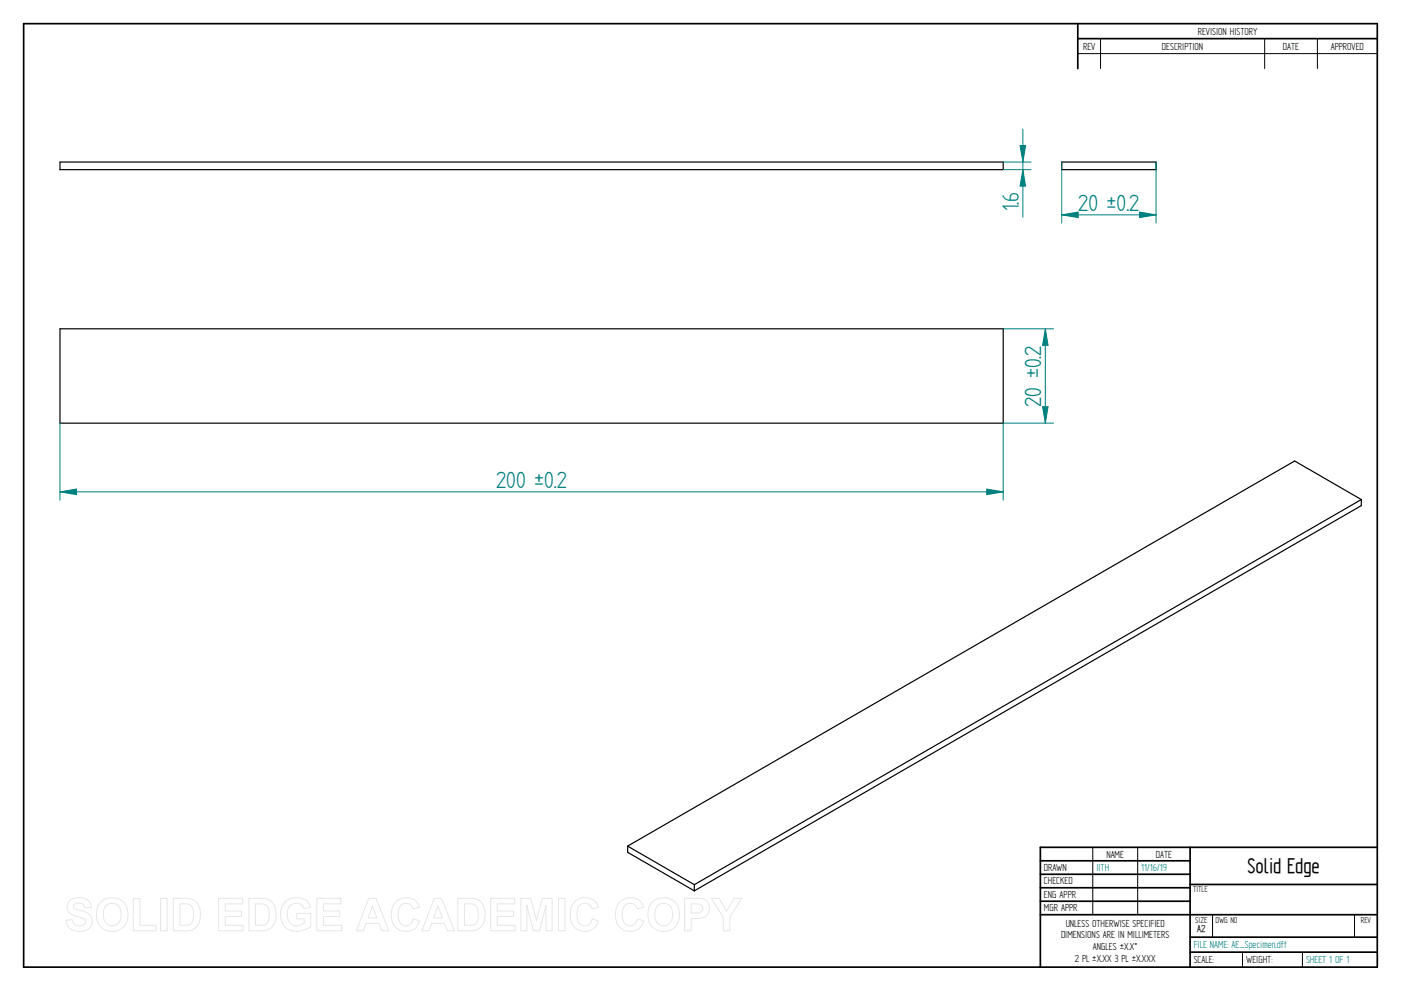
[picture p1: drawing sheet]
<svg xmlns="http://www.w3.org/2000/svg" width="594mm" height="420mm" viewBox="0 0 594 420" stroke-linecap="round" stroke-linejoin="round" font-family="sans-serif">
<g fill="none" stroke="#000" stroke-width=".72">
<path d="M10 10h574v400h-574zM457 10v19.1M457 16.4h127M504.6 359.2v50.8M584 359.2h-142.9v50.8M441.1 365h63.5M441.1 370.7h63.5M441.1 376.4h63.5M504.6 375h79.4M441.1 382.1h63.5M441.1 387.8h142.9M504.6 397.3h79.4"/>
<path d="M504.6 403.7h79.4"/>
</g>
<path d="M466.7 16.4v12.7M536.3 16.4v12.7M558.6 16.4v12.7M457 22.7h127M463.4 359.2v28.6M482.4 359.2v28.6M514.2 387.9v9.4M574.4 387.9v9.4M526.9 403.7v6.3M552.3 403.7v6.3" fill="none" stroke="#000" stroke-width=".42"/>
<path d="M25.4 68.7h400v3.2h-400zM450.2 68.7h40v3.2h-40zM25.4 139.4h400v40h-400zM577.3 211.8l-28.3-16.3-282.9 163.2M577.3 211.8v2.6l-282.9 163.3M577.3 211.8l-282.9 163.3M266.1 358.7v2.7l28.3 16.3M266.1 358.7l28.3 16.4M294.4 375.1v2.6" fill="none" stroke="#000" stroke-width=".51"/>
<path d="M25.4 179.4v32.6M425.4 179.4v32.6M25.4 208.5l7-1.2v2.4z" fill="none" stroke="#008080" stroke-width=".42"/>
<path d="M25.4 208.5l7-1.2v2.4z" fill="#008080"/>
<path d="M418.4 207.3l7 1.2-7 1.2z" fill="none" stroke="#008080" stroke-width=".42"/>
<path d="M418.4 207.3l7 1.2-7 1.2z" fill="#008080"/>
<path d="M425.4 139.4h21.4M443.3 139.4l1.1 7h-2.3zM425.4 179.4h21.4M25.4 208.5h400" fill="none" stroke="#008080" stroke-width=".42"/>
<path d="M443.3 139.4l1.1 7h-2.3z" fill="#008080"/>
<path d="M442.1 172.4h2.3l-1.1 7z" fill="none" stroke="#008080" stroke-width=".42"/>
<path d="M442.1 172.4h2.3l-1.1 7z" fill="#008080"/>
<path d="M425.4 68.7h11.8M425.4 71.9h11.8M432.6 61.7h2.3l-1.2 7zM443.3 139.4v40" fill="none" stroke="#008080" stroke-width=".42"/>
<path d="M432.6 61.7h2.3l-1.2 7z" fill="#008080"/>
<path d="M433.7 71.9l1.2 7h-2.3z" fill="none" stroke="#008080" stroke-width=".42"/>
<path d="M433.7 71.9l1.2 7h-2.3z" fill="#008080"/>
<path d="M433.7 54.7v37.4M450.2 68.7v25.9M490.2 68.7v25.9M450.2 91.1l7-1.2v2.3z" fill="none" stroke="#008080" stroke-width=".42"/>
<path d="M450.2 91.1l7-1.2v2.3z" fill="#008080"/>
<path d="M483.2 89.9l7 1.2-7 1.1z" fill="none" stroke="#008080" stroke-width=".42"/>
<path d="M483.2 89.9l7 1.2-7 1.1z" fill="#008080"/>
<path d="M450.2 91.1h40" fill="none" stroke="#008080" stroke-width=".42"/>
<g fill="none" stroke="#e6e6e6" stroke-width=".42">
<path d="M29.6 381.8a6.5 6.5 0 0 1 8.5 .8l.6 2.2-2.8 .1a2.7 2.7 0 0 0-2.1-2 2.7 2.7 0 0 0-2.7 1.1 1.87 1.87 0 0 0 2.2 1.8l1.4 .4a4.4 4.4 0 0 1 4 6.2 6.4 6.4 0 0 1-9.1 1.3l-1.2-1.8-.5-1.7 2.7-.3a2.94 2.94 0 0 0 2.6 2.6 2.94 2.94 0 0 0 3.1-1.9 2.67 2.67 0 0 0-2.9-1.8 4.9 4.9 0 0 1-5-4.3l.4-1.6zM42.8 382.4a6.9 6.9 0 0 1 8.3-.8 6.9 6.9 0 0 1 3 7.7 6.7 6.7 0 0 1-8 5.5 6.7 6.7 0 0 1-5.1-8.3 6.1 6.1 0 0 1 1.8-4.1zM44.8 384.2a3.9 3.9 0 0 1 4.6-.8 3.9 3.9 0 0 1 2 4.3 3.8 3.8 0 0 1-1.9 4.3 3.8 3.8 0 0 1-4.6-.7 6.6 6.6 0 0 1-.1-7.1zM56.5 381h2.8v11.3h6.9v2.3h-9.7zM68.1 380.9h2.8v13.7h-2.8zM73.5 380.9h5a5.9 5.9 0 0 1 6.5 7 5.9 5.9 0 0 1-6.3 6.7h-5.2zM76.3 383.2h1.8a3.4 3.4 0 0 1 4 3.9v1.2a3.2 3.2 0 0 1-3.8 4h-2zM92.7 380.9h10.2v2.3h-7.4v3h6.9v2.4h-6.9v3.7h7.7v2.3h-10.5zM105.5 380.9h5.1a5.9 5.9 0 0 1 6.4 7 5.9 5.9 0 0 1-6.3 6.7h-5.2zM108.3 383.2h1.9a3.4 3.4 0 0 1 4 3.9v1.2a3.2 3.2 0 0 1-3.8 4h-2.1zM120.9 382.4a7.3 7.3 0 0 1 9.7 .1l1 2.2-2.7 .5a3.7 3.7 0 0 0-4.6-2 3.7 3.7 0 0 0-2.5 4.4 4.2 4.2 0 0 0 2.2 4.5 4.2 4.2 0 0 0 5-.8v-1.7h-3.2v-2.3h6v5.4a8.1 8.1 0 0 1-11.8-.8 8.3 8.3 0 0 1 .9-9.5zM134.4 380.9h10.2v2.3h-7.4v3h6.9v2.4h-6.9v3.7h7.6v2.3h-10.4z"/>
<path d="M156.4 380.9h3l5.5 13.7h-3l-1.2-3.1h-5.5l-1.1 3.1h-3zM157.9 384.1l1.9 5.1h-3.7zM167.7 382.5a6 6 0 0 1 10.2 2.1l-2.8 .7a3.2 3.2 0 0 0-3.9-2.2 3.2 3.2 0 0 0-2.4 3.8 4.6 4.6 0 0 0 2.5 5.5 3.2 3.2 0 0 0 4-2.8l2.6 .8a6.1 6.1 0 0 1-7.2 4.3 6.1 6.1 0 0 1-4.8-6.8 7.7 7.7 0 0 1 1.8-5.4zM184.1 380.9h3.1l5.5 13.7h-3l-1.2-3.1h-5.5l-1.1 3.1h-3zM185.7 384.1l1.9 5.1h-3.8zM194.2 380.9h5a5.9 5.9 0 0 1 6.5 7 5.9 5.9 0 0 1-6.3 6.7h-5.2zM197 383.2h1.8a3.4 3.4 0 0 1 4 3.9v1.2a3.2 3.2 0 0 1-3.8 4h-2zM208.1 380.9h10.2v2.3h-7.4v3h6.9v2.4h-6.9v3.7h7.6v2.3h-10.4zM220.8 380.9h4.2l2.5 9.3 2.4-9.3h4.2v13.7h-2.5l-.1-10.8-2.7 10.8h-2.7l-2.7-10.8v10.8h-2.6zM236.8 380.9h2.8v13.7h-2.8zM243.5 382.5a6 6 0 0 1 10.2 2.1l-2.8 .7a3.2 3.2 0 0 0-3.8-2.2 3.2 3.2 0 0 0-2.4 3.8 4.6 4.6 0 0 0 2.4 5.5 3.2 3.2 0 0 0 4-2.8l2.6 .8a6.1 6.1 0 0 1-7.2 4.3 6.1 6.1 0 0 1-4.7-6.8 7.7 7.7 0 0 1 1.7-5.4zM262.7 382.5a6 6 0 0 1 10.2 2.1l-2.7 .7a3.2 3.2 0 0 0-3.9-2.2 3.2 3.2 0 0 0-2.4 3.8 4.6 4.6 0 0 0 2.4 5.5 3.2 3.2 0 0 0 4-2.8l2.7 .8a6.1 6.1 0 0 1-7.2 4.3 6.1 6.1 0 0 1-4.8-6.8 7.7 7.7 0 0 1 1.7-5.4z"/>
<path d="M276.7 382.4a6.9 6.9 0 0 1 8.3-.8 6.9 6.9 0 0 1 3 7.7 6.7 6.7 0 0 1-8.1 5.5 6.7 6.7 0 0 1-5.1-8.3 6.1 6.1 0 0 1 1.9-4.1zM278.7 384.2a3.9 3.9 0 0 1 4.6-.8 3.9 3.9 0 0 1 1.9 4.3 3.8 3.8 0 0 1-1.8 4.3 3.8 3.8 0 0 1-4.7-.7 6.6 6.6 0 0 1 0-7.1zM290.3 380.9h5.2a4.4 4.4 0 0 1 5.4 4.3 4.4 4.4 0 0 1-5.4 4.2h-2.4v5.2h-2.8zM293.1 383.2h1.8a2.1 2.1 0 0 1 2.6 .6 2.1 2.1 0 0 1 0 2.6 3.4 3.4 0 0 1-2.9 .7h-1.5zM301.6 380.9h3.3l3.2 5.4 3.2-5.4h3.2l-5 7.9v5.8h-2.8v-5.8z"/>
</g>
<g font-size="11.3" fill="#008080">
<text x="432" y="89.7" transform="rotate(-90 432 89.7)">1.6</text>
<text x="457.2" y="89.3">20 ±0.2</text>
<text x="441.5" y="172.4" transform="rotate(-90 441.5 172.4)">20 ±0.2</text>
<text x="210.4" y="206.8">200 ±0.2</text>
</g>
<text font-size="10.1" x="529" y="370.2">Solid Edge</text>
<g font-size="4.9">
<text x="507.9" y="14.7">REVISION HISTORY</text>
<text x="459.3" y="21">REV</text>
<text x="492.7" y="21">DESCRIPTION</text>
<text x="544" y="21">DATE</text>
<text x="564.3" y="21">APPROVED</text>
<text x="469.1" y="363.6">NAME</text>
<text x="490.1" y="363.6">DATE</text>
<text x="442.7" y="369.3">DRAWN</text>
<text x="442.7" y="375">CHECKED</text>
<text x="442.7" y="380.7">ENG APPR</text>
<text x="442.7" y="386.4">MGR APPR</text>
<text x="451.9" y="392.9">UNLESS OTHERWISE SPECIFIED</text>
<text x="449.9" y="397.9">DIMENSIONS ARE IN MILLIMETERS</text>
<text x="455.7" y="407.8">2 PL ±X.XX 3 PL ±X.XXX</text>
<text x="463.5" y="402.9">ANGLES ±X.X°</text>
<text x="506.2" y="408.3">SCALE:</text>
<text x="528.4" y="408.3">WEIGHT:</text>
</g>
<g font-size="4.9" fill="#008080">
<text x="464.9" y="369.3">IITH</text>
<text x="483.9" y="369.3">11/16/19</text>
<text x="506.2" y="402">FILE NAME: AE_Specimen.dft</text>
<text x="553.8" y="408.4">SHEET 1 OF 1</text>
</g>
<text font-size="4.8" x="507.7" y="395.3">A2</text>
<g font-size="4.1">
<text x="505.9" y="378.3">TITLE</text>
<text x="506.9" y="391.1">SIZE</text>
<text x="515.4" y="391.1">DWG NO</text>
<text x="577" y="391.1">REV</text>
</g>
</svg>
